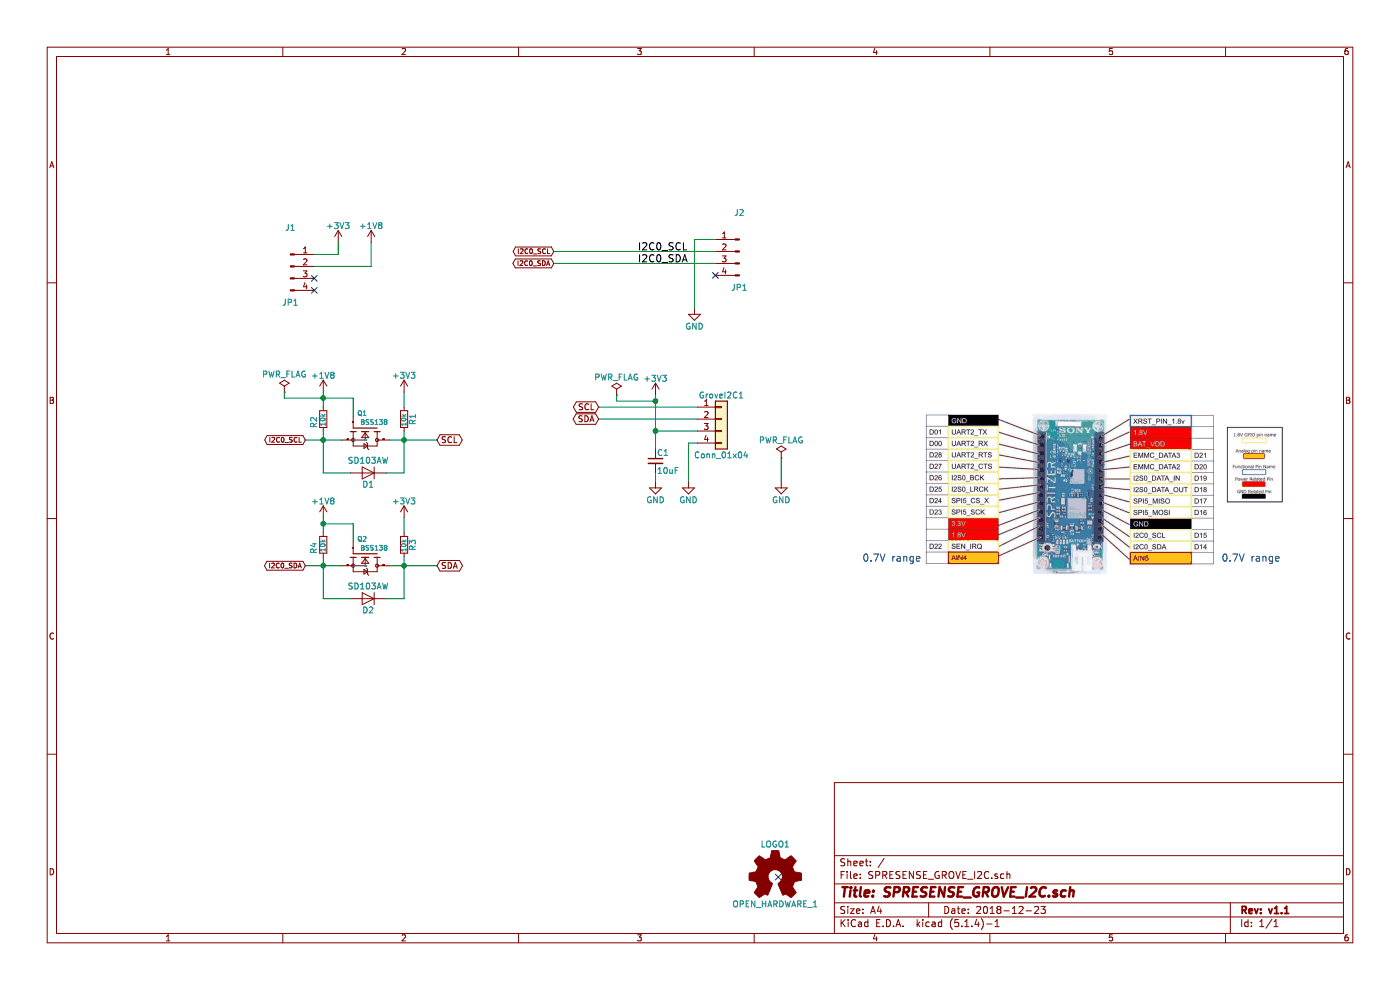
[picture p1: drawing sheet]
EESchema Schematic File Version 4
LIBS:SPRESENSE_GROVE_I2C-cache
EELAYER 30 0
EELAYER END
$Descr A4 11693 8268
encoding utf-8
Sheet 1 1
Title "SPRESENSE_GROVE_I2C.sch"
Date "2018-12-23"
Rev "v1.1"
Comp ""
Comment1 ""
Comment2 ""
Comment3 ""
Comment4 ""
$EndDescr
$Comp
L conn:Conn_01x04_Male J1
U 1 1
P 2425 2225
F 0 "J1" H 2425 2550 50  0000 C CNN
F 1 "JP1" H 2425 1925 50  0000 C CNN
F 2 "Pin_Headers:Pin_Header_Straight_1x04_Pitch2.54mm" H 2425 2225 50  0001 C CNN
F 3 "" H 2425 2225 50  0001 C CNN
	1    2425 2225
	1    0    0    -1  
$EndComp
Text GLabel 3650 3675 2    50   BiDi ~ 0
SCL
$Comp
L Device:R_Small R1
U 1 1
P 3375 3500
F 0 "R1" V 3300 3450 50  0000 L CNN
F 1 "10k" V 3375 3450 40  0000 L CNN
F 2 "Resistors_SMD:R_0603" H 3375 3500 50  0001 C CNN
F 3 "" H 3375 3500 50  0001 C CNN
	1    3375 3500
	-1   0    0    1   
$EndComp
$Comp
L Device:R_Small R2
U 1 1
P 2700 3500
F 0 "R2" V 2775 3475 50  0000 L CNN
F 1 "10k" V 2700 3450 40  0000 L CNN
F 2 "Resistors_SMD:R_0603" H 2700 3500 50  0001 C CNN
F 3 "" H 2700 3500 50  0001 C CNN
	1    2700 3500
	-1   0    0    1   
$EndComp
$Comp
L SPRESENSE_GROVE_I2C-rescue:MOSFET-N-SOT23_SOT23-bss138 Q1
U 1 1
P 3050 3675
F 0 "Q1" V 2825 3650 40  0000 C CNN
F 1 "BSS138" V 2900 3750 40  0000 C CNN
F 2 "TO_SOT_Packages_SMD:SOT-23" H 3050 3675 60  0001 C CNN
F 3 "" H 3050 3675 60  0000 C CNN
	1    3050 3675
	0    1    1    0   
$EndComp
$Comp
L power:+3V3 #PWR01
U 1 1
P 3375 3275
F 0 "#PWR01" H 3375 3125 50  0001 C CNN
F 1 "+3V3" H 3375 3415 50  0000 C CNN
F 2 "" H 3375 3275 50  0001 C CNN
F 3 "" H 3375 3275 50  0001 C CNN
	1    3375 3275
	1    0    0    -1  
$EndComp
$Comp
L power:+1V8 #PWR02
U 1 1
P 2700 3275
F 0 "#PWR02" H 2700 3125 50  0001 C CNN
F 1 "+1V8" H 2700 3415 50  0000 C CNN
F 2 "" H 2700 3275 50  0001 C CNN
F 3 "" H 2700 3275 50  0001 C CNN
	1    2700 3275
	1    0    0    -1  
$EndComp
$Comp
L Diode:1N4148 D1
U 1 1
P 3075 3950
F 0 "D1" H 3075 4050 50  0000 C CNN
F 1 "SD103AW" H 3075 3850 50  0000 C CNN
F 2 "Diodes_SMD:D_SOD-123" H 3075 3775 50  0001 C CNN
F 3 "https://www.mouser.com/ds/2/395/SD103AW%20SERIES_D1601-1113297.pdf" H 3075 3950 50  0001 C CNN
	1    3075 3950
	-1   0    0    1   
$EndComp
$Comp
L conn:Conn_01x04 GroveI2C1
U 1 1
P 6025 3500
F 0 "GroveI2C1" H 6025 3700 50  0000 C CNN
F 1 "Conn_01x04" H 6025 3200 50  0000 C CNN
F 2 "footprint:Grove_4x2.00mm_Angle" H 6025 3500 50  0001 C CNN
F 3 "" H 6025 3500 50  0001 C CNN
	1    6025 3500
	1    0    0    -1  
$EndComp
$Comp
L conn:Conn_01x04_Male J2
U 1 1
P 6175 2100
F 0 "J2" H 6175 2425 50  0000 C CNN
F 1 "JP1" H 6175 1800 50  0000 C CNN
F 2 "Pin_Headers:Pin_Header_Straight_1x04_Pitch2.54mm" H 6175 2100 50  0001 C CNN
F 3 "" H 6175 2100 50  0001 C CNN
	1    6175 2100
	-1   0    0    -1  
$EndComp
$Comp
L power:+3V3 #PWR03
U 1 1
P 2825 2025
F 0 "#PWR03" H 2825 1875 50  0001 C CNN
F 1 "+3V3" H 2825 2165 50  0000 C CNN
F 2 "" H 2825 2025 50  0001 C CNN
F 3 "" H 2825 2025 50  0001 C CNN
	1    2825 2025
	1    0    0    -1  
$EndComp
$Comp
L power:+1V8 #PWR04
U 1 1
P 3100 2025
F 0 "#PWR04" H 3100 1875 50  0001 C CNN
F 1 "+1V8" H 3100 2165 50  0000 C CNN
F 2 "" H 3100 2025 50  0001 C CNN
F 3 "" H 3100 2025 50  0001 C CNN
	1    3100 2025
	1    0    0    -1  
$EndComp
NoConn ~ 2625 2325
Text Notes 7200 4700 0    60   ~ 0
0.7V range
Text Notes 10200 4700 0    60   ~ 0
0.7V range
$Comp
L power:GND #PWR05
U 1 1
P 5800 2575
F 0 "#PWR05" H 5800 2325 50  0001 C CNN
F 1 "GND" H 5800 2425 50  0000 C CNN
F 2 "" H 5800 2575 50  0001 C CNN
F 3 "" H 5800 2575 50  0001 C CNN
	1    5800 2575
	1    0    0    -1  
$EndComp
Text Label 5325 2100 0    60   ~ 0
I2C0_SCL
Text Label 5325 2200 0    60   ~ 0
I2C0_SDA
Text GLabel 4625 2100 0    40   BiDi ~ 0
I2C0_SCL
Text GLabel 2550 3675 0    40   BiDi ~ 0
I2C0_SCL
Text GLabel 4625 2200 0    40   BiDi ~ 0
I2C0_SDA
Wire Wire Line
	2700 3275 2700 3325
Wire Wire Line
	2700 3600 2700 3675
Connection ~ 2700 3675
Wire Wire Line
	2950 3325 2950 3475
Wire Wire Line
	2375 3325 2700 3325
Connection ~ 2700 3325
Wire Wire Line
	3375 3275 3375 3400
Wire Wire Line
	3375 3600 3375 3675
Wire Wire Line
	3250 3675 3375 3675
Connection ~ 3375 3675
Wire Wire Line
	2825 2025 2825 2125
Wire Wire Line
	2825 2125 2625 2125
Wire Wire Line
	3100 2025 3100 2225
Wire Wire Line
	3100 2225 2625 2225
Wire Wire Line
	5975 2000 5800 2000
Wire Wire Line
	5800 2000 5800 2575
Wire Wire Line
	4625 2100 5975 2100
Wire Wire Line
	5975 2200 4625 2200
Wire Wire Line
	3375 3950 3225 3950
Wire Wire Line
	2550 3675 2700 3675
Wire Wire Line
	2700 3950 2925 3950
Text GLabel 3650 4725 2    50   BiDi ~ 0
SDA
$Comp
L Device:R_Small R3
U 1 1
P 3375 4550
F 0 "R3" V 3300 4500 50  0000 L CNN
F 1 "10k" V 3375 4500 40  0000 L CNN
F 2 "Resistors_SMD:R_0603" H 3375 4550 50  0001 C CNN
F 3 "" H 3375 4550 50  0001 C CNN
	1    3375 4550
	-1   0    0    1   
$EndComp
$Comp
L Device:R_Small R4
U 1 1
P 2700 4550
F 0 "R4" V 2775 4525 50  0000 L CNN
F 1 "10k" V 2700 4500 40  0000 L CNN
F 2 "Resistors_SMD:R_0603" H 2700 4550 50  0001 C CNN
F 3 "" H 2700 4550 50  0001 C CNN
	1    2700 4550
	-1   0    0    1   
$EndComp
$Comp
L SPRESENSE_GROVE_I2C-rescue:MOSFET-N-SOT23_SOT23-bss138 Q2
U 1 1
P 3050 4725
F 0 "Q2" V 2825 4700 40  0000 C CNN
F 1 "BSS138" V 2900 4800 40  0000 C CNN
F 2 "TO_SOT_Packages_SMD:SOT-23" H 3050 4725 60  0001 C CNN
F 3 "" H 3050 4725 60  0000 C CNN
	1    3050 4725
	0    1    1    0   
$EndComp
$Comp
L power:+3V3 #PWR06
U 1 1
P 3375 4325
F 0 "#PWR06" H 3375 4175 50  0001 C CNN
F 1 "+3V3" H 3375 4465 50  0000 C CNN
F 2 "" H 3375 4325 50  0001 C CNN
F 3 "" H 3375 4325 50  0001 C CNN
	1    3375 4325
	1    0    0    -1  
$EndComp
$Comp
L power:+1V8 #PWR07
U 1 1
P 2700 4325
F 0 "#PWR07" H 2700 4175 50  0001 C CNN
F 1 "+1V8" H 2700 4465 50  0000 C CNN
F 2 "" H 2700 4325 50  0001 C CNN
F 3 "" H 2700 4325 50  0001 C CNN
	1    2700 4325
	1    0    0    -1  
$EndComp
$Comp
L Diode:1N4148 D2
U 1 1
P 3075 5000
F 0 "D2" H 3075 5100 50  0000 C CNN
F 1 "SD103AW" H 3075 4900 50  0000 C CNN
F 2 "Diodes_SMD:D_SOD-123" H 3075 4825 50  0001 C CNN
F 3 "https://www.mouser.com/ds/2/395/SD103AW%20SERIES_D1601-1113297.pdf" H 3075 5000 50  0001 C CNN
	1    3075 5000
	-1   0    0    1   
$EndComp
Text GLabel 2550 4725 0    40   BiDi ~ 0
I2C0_SDA
Wire Wire Line
	2700 4325 2700 4375
Wire Wire Line
	2700 4650 2700 4725
Connection ~ 2700 4725
Wire Wire Line
	2950 4525 2950 4375
Wire Wire Line
	2950 4375 2700 4375
Connection ~ 2700 4375
Wire Wire Line
	3375 4325 3375 4450
Wire Wire Line
	3375 4650 3375 4725
Wire Wire Line
	3250 4725 3375 4725
Connection ~ 3375 4725
Wire Wire Line
	3375 5000 3225 5000
Wire Wire Line
	2550 4725 2700 4725
Wire Wire Line
	2700 5000 2925 5000
Text GLabel 5000 3400 0    50   BiDi ~ 0
SCL
Text GLabel 5000 3500 0    50   BiDi ~ 0
SDA
Wire Wire Line
	5000 3400 5825 3400
Wire Wire Line
	5000 3500 5825 3500
$Comp
L power:+3V3 #PWR08
U 1 1
P 5475 3300
F 0 "#PWR08" H 5475 3150 50  0001 C CNN
F 1 "+3V3" H 5475 3440 50  0000 C CNN
F 2 "" H 5475 3300 50  0001 C CNN
F 3 "" H 5475 3300 50  0001 C CNN
	1    5475 3300
	1    0    0    -1  
$EndComp
Wire Wire Line
	5825 3600 5475 3600
Wire Wire Line
	5475 3300 5475 3350
$Comp
L Device:C_Small C1
U 1 1
P 5475 3850
F 0 "C1" H 5485 3920 50  0000 L CNN
F 1 "10uF" H 5485 3770 50  0000 L CNN
F 2 "Capacitors_SMD:C_0603" H 5475 3850 50  0001 C CNN
F 3 "" H 5475 3850 50  0001 C CNN
	1    5475 3850
	1    0    0    -1  
$EndComp
$Comp
L power:GND #PWR09
U 1 1
P 5750 4025
F 0 "#PWR09" H 5750 3775 50  0001 C CNN
F 1 "GND" H 5750 3875 50  0000 C CNN
F 2 "" H 5750 4025 50  0001 C CNN
F 3 "" H 5750 4025 50  0001 C CNN
	1    5750 4025
	1    0    0    -1  
$EndComp
$Comp
L power:GND #PWR010
U 1 1
P 5475 4025
F 0 "#PWR010" H 5475 3775 50  0001 C CNN
F 1 "GND" H 5475 3875 50  0000 C CNN
F 2 "" H 5475 4025 50  0001 C CNN
F 3 "" H 5475 4025 50  0001 C CNN
	1    5475 4025
	1    0    0    -1  
$EndComp
Wire Wire Line
	5475 3950 5475 4025
Connection ~ 5475 3600
Wire Wire Line
	5825 3700 5750 3700
Wire Wire Line
	5750 3700 5750 4025
$Comp
L power:PWR_FLAG #FLG011
U 1 1
P 5150 3300
F 0 "#FLG011" H 5150 3375 50  0001 C CNN
F 1 "PWR_FLAG" H 5150 3450 50  0000 C CNN
F 2 "" H 5150 3300 50  0001 C CNN
F 3 "" H 5150 3300 50  0001 C CNN
	1    5150 3300
	1    0    0    -1  
$EndComp
$Comp
L power:PWR_FLAG #FLG012
U 1 1
P 2375 3275
F 0 "#FLG012" H 2375 3350 50  0001 C CNN
F 1 "PWR_FLAG" H 2375 3425 50  0000 C CNN
F 2 "" H 2375 3275 50  0001 C CNN
F 3 "" H 2375 3275 50  0001 C CNN
	1    2375 3275
	1    0    0    -1  
$EndComp
$Comp
L power:PWR_FLAG #FLG013
U 1 1
P 6525 3825
F 0 "#FLG013" H 6525 3900 50  0001 C CNN
F 1 "PWR_FLAG" H 6525 3975 50  0000 C CNN
F 2 "" H 6525 3825 50  0001 C CNN
F 3 "" H 6525 3825 50  0001 C CNN
	1    6525 3825
	1    0    0    -1  
$EndComp
$Comp
L power:GND #PWR014
U 1 1
P 6525 4025
F 0 "#PWR014" H 6525 3775 50  0001 C CNN
F 1 "GND" H 6525 3875 50  0000 C CNN
F 2 "" H 6525 4025 50  0001 C CNN
F 3 "" H 6525 4025 50  0001 C CNN
	1    6525 4025
	1    0    0    -1  
$EndComp
Wire Wire Line
	6525 3825 6525 4025
Wire Wire Line
	5150 3300 5150 3350
Wire Wire Line
	5150 3350 5475 3350
Connection ~ 5475 3350
Wire Wire Line
	2375 3275 2375 3325
$Comp
L logo:OPEN_HARDWARE_1 LOGO1
U 1 1
P 6475 7325
F 0 "LOGO1" H 6475 7600 50  0000 C CNN
F 1 "OPEN_HARDWARE_1" H 6475 7100 50  0000 C CNN
F 2 "footprint:OSHW-logo_silkscreen-front_2mm" H 6475 7325 50  0001 C CNN
F 3 "" H 6475 7325 50  0001 C CNN
	1    6475 7325
	1    0    0    -1  
$EndComp
NoConn ~ 5975 2300
NoConn ~ 2625 2425
NoConn ~ 6500 7325
Wire Wire Line
	2700 3675 2700 3950
Wire Wire Line
	2700 3675 2850 3675
Wire Wire Line
	2700 3325 2700 3400
Wire Wire Line
	2700 3325 2950 3325
Wire Wire Line
	3375 3675 3375 3950
Wire Wire Line
	3375 3675 3650 3675
Wire Wire Line
	2700 4725 2700 5000
Wire Wire Line
	2700 4725 2850 4725
Wire Wire Line
	2700 4375 2700 4450
Wire Wire Line
	3375 4725 3375 5000
Wire Wire Line
	3375 4725 3650 4725
Wire Wire Line
	5475 3600 5475 3750
Wire Wire Line
	5475 3350 5475 3600
$EndSCHEMATC
